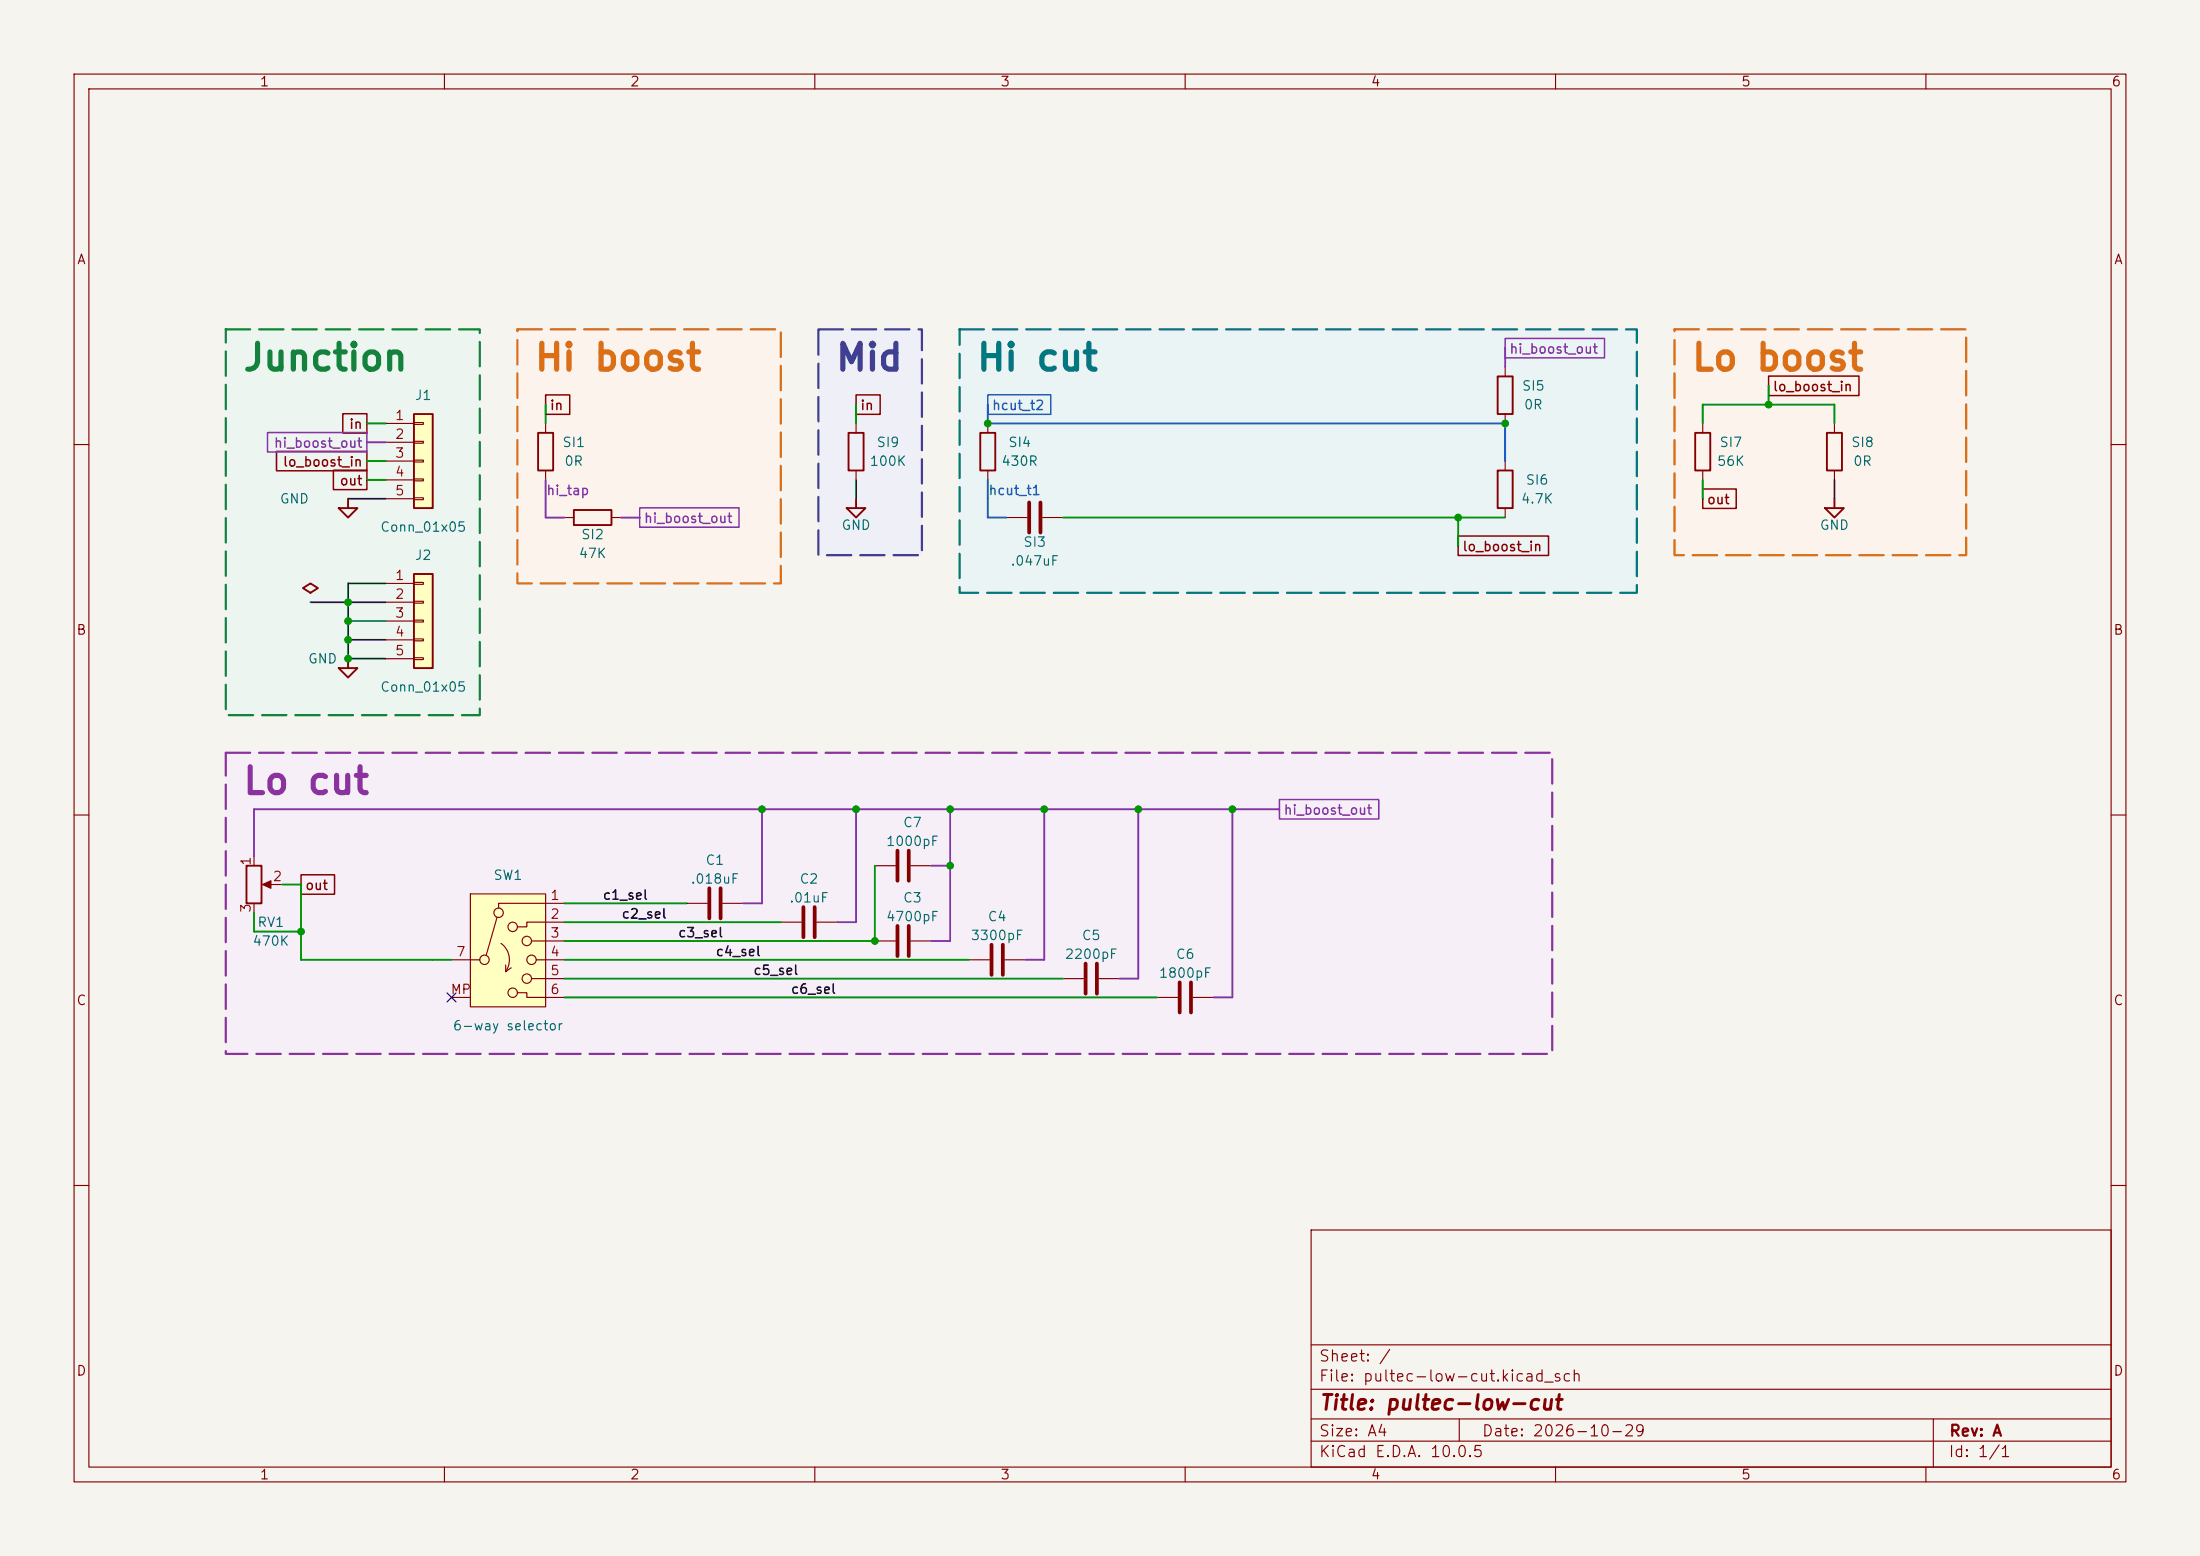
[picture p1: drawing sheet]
<svg xmlns="http://www.w3.org/2000/svg" width="297mm" height="210mm" viewBox="0 0 297 210" stroke-linecap="round" stroke-linejoin="round" font-family="sans-serif">
<path d="M0 0h297v210h-297z" fill="#f5f4ef" stroke="#f5f4ef" stroke-width=".14"/>
<g fill="none" stroke="#840000" stroke-width=".15">
<path d="M10 10h277v190h-277zM12 12h273v186h-273zM60 10v2M110 10v2M160 10v2M210 10v2M260 10v2M10 60h2M285 60h2M10 110h2M285 110h2M10 160h2"/>
<path d="M177 166h108v32h-108zM285 160h2M60 198v2M110 198v2M160 198v2M177 194.5h108M177 191.5h108M177 187.5h108M177 181.5h108M197 191.5v3M210 198v2M260 198v2"/>
<path d="M261 191.5v6.5"/>
</g>
<path d="M69.8 44.5h35.6v34.2h-35.6z" fill="#fcf3ec"/>
<path d="M110.5 44.5h14v30.4h-14z" fill="#efeff8"/>
<path d="M30.5 44.5h34.3v52h-34.3z" fill="#ecf5ef"/>
<path d="M30.5 101.6h179v40.6h-179z" fill="#f6eff7"/>
<path d="M226.1 44.5h39.3v30.4h-39.3z" fill="#fcf3ec"/>
<path d="M129.5 44.5h91.5v35.5h-91.5z" fill="#ebf4f5"/>
<path d="M114.6 58.4h2v5.1h-2zM132.3 58.4h2.1v5.1h-2.1zM45.7 68.6h2.6l-1.3 1.3zM47 67.3v1.3M77.5 68.8h5v2.1h-5zM114.3 68.6h2.5l-1.2 1.3zM115.6 67.3v1.3M202.2 63.5h2v5.1h-2z" fill="none" stroke="#840000" stroke-width=".25"/>
<g fill="none" stroke="#840000" stroke-width=".15">
<path d="M115.6 57.2v1.2M133.3 57.2v1.2M76.2 69.9h1.3M82.5 69.9h1.3M115.6 63.5v1.3M133.3 63.5v1.3M135.9 69.9h2.8M140.7 69.9h2.8M203.2 62.2v1.3M203.2 68.6v1.3M118.1 127h2.8M122.9 127h2.8"/>
<path d="M130.8 129.5h2.8M135.6 129.5h2.8"/>
</g>
<path d="M138.9 67.8v4.1M140.5 67.8v4.1M121.2 125v4M122.7 125v4M133.9 127.5v4.1M135.4 127.5v4.1" fill="none" stroke="#840000" stroke-width=".51"/>
<path d="M55.9 55.9h2.5v12.7h-2.5z" fill="#ffffc2"/>
<path d="M55.9 55.9h2.5v12.7h-2.5zM45.7 90.2h2.6l-1.3 1.2zM47 88.9v1.3" fill="none" stroke="#840000" stroke-width=".25"/>
<path d="M52.1 57.2h3.8M52.1 59.7h3.8M55.9 57h1.2v.3h-1.2zM55.9 59.6h1.2v.2h-1.2zM52.1 62.2h3.8M52.1 64.8h3.8M52.1 67.3h3.8M55.9 62.1h1.2v.3h-1.2zM55.9 64.6h1.2v.3h-1.2zM55.9 67.2h1.2v.2h-1.2zM118.1 116.8h2.8M122.9 116.8h2.8" fill="none" stroke="#840000" stroke-width=".15"/>
<path d="M121.2 114.8v4.1M122.7 114.8v4.1" fill="none" stroke="#840000" stroke-width=".51"/>
<path d="M55.9 77.5h2.5v12.7h-2.5z" fill="#ffffc2"/>
<path d="M202.2 50.8h2v5.1h-2zM228.9 58.4h2v5.1h-2zM246.6 58.4h2.1v5.1h-2.1zM40.9 79.4l1-.7 1 .7-1 .6zM55.9 77.5h2.5v12.7h-2.5zM246.4 68.6h2.5l-1.3 1.3zM247.6 67.3v1.3M33.3 116.8h2v5.1h-2z" fill="none" stroke="#840000" stroke-width=".25"/>
<g fill="none" stroke="#840000" stroke-width=".15">
<path d="M203.2 49.5v1.3M203.2 55.9v1.3M229.9 57.2v1.2M247.6 57.2v1.2M52.1 78.7h3.8M55.9 78.6h1.2v.3h-1.2zM229.9 63.5v1.3M247.6 63.5v1.3M52.1 81.3h3.8M52.1 83.8h3.8M52.1 86.4h3.8M52.1 88.9h3.8"/>
<path d="M55.9 81.2h1.2v.2h-1.2zM55.9 83.7h1.2v.2h-1.2zM55.9 86.2h1.2v.3h-1.2zM55.9 88.8h1.2v.2h-1.2zM34.3 115.6v1.2M35.8 119.4h2.3M34.3 121.9v1.3M105.4 124.5h2.8M110.2 124.5h2.8"/>
</g>
<path d="M35.4 119.4l1.2-.5v1z" fill="#840000" stroke="#840000" stroke-width=".15"/>
<path d="M108.5 122.4v4.1M110 122.4v4.1" fill="none" stroke="#840000" stroke-width=".51"/>
<path d="M63.5 120.7h10.2v15.2h-10.2z" fill="#ffffc2"/>
<g fill="none" stroke="#840000" stroke-width=".15">
<path d="M73.7 57.2v1.2M73.7 63.5v1.3M61 129.5h3.8M61 134.6h2.5M63.5 120.7h10.2v15.2h-10.2zM67.1 123.8l-1.5 5.1M67.6 127.3a2.73 2.73 0 0 1 .7 3.8M68.3 131.1h.1M68.3 130.2v.9M69 130.6l-.7 .5M69.8 134h1.3v.6h5.1M71.8 127h4.4"/>
<path d="M71.8 132.1h4.4M72.4 129.5h3.8M76.2 121.9h-8.9v.7M76.2 124.5h-5.1v.6h-1.3M92.7 121.9h2.8M97.5 121.9h2.8M143.5 132.1h2.8M148.3 132.1h2.8M156.2 134.6h2.8M161 134.6h2.8"/>
<circle cx="65.4" cy="129.5" r=".63"/>
<circle cx="67.3" cy="123.2" r=".63"/>
<circle cx="69.2" cy="125.1" r=".63"/>
<circle cx="69.2" cy="134" r=".63"/>
<circle cx="71.1" cy="127" r=".63"/>
<circle cx="71.1" cy="132.1" r=".63"/>
<circle cx="71.8" cy="129.5" r=".63"/>
</g>
<path d="M95.8 119.9v4.1M97.3 119.9v4.1M146.6 130v4.1M148.1 130v4.1M159.3 132.6v4.1M160.8 132.6v4.1" fill="none" stroke="#840000" stroke-width=".51"/>
<path d="M72.6 58.4h2.1v5.1h-2.1z" fill="none" stroke="#840000" stroke-width=".25"/>
<path d="M133.3 53.3h8.6v2.6h-8.6z" fill="none" stroke="#1e5ac8" stroke-width=".2"/>
<path d="M46.3 55.8h3.2v2.7h-3.2zM73.7 53.3h3.2v2.6h-3.2zM115.6 53.3h3.2v2.6h-3.2zM238.8 50.8h12.2v2.6h-12.2zM37.3 60.9h12.2v2.6h-12.2zM45 63.5h4.5v2.6h-4.5zM196.8 72.3h12.3v2.7h-12.3zM229.9 66h4.5v2.6h-4.5zM40.6 118.1h4.6v2.6h-4.6z" fill="none" stroke="#840000" stroke-width=".2"/>
<path d="M36.1 58.4h13.4v2.6h-13.4zM203.2 45.7h13.4v2.6h-13.4zM86.4 68.5h13.4v2.7h-13.4zM172.7 107.9h13.4v2.6h-13.4z" fill="none" stroke="#8232aa" stroke-width=".2"/>
<g fill="none" stroke="#009600" stroke-width=".25">
<path d="M49.5 57.2h2.6M73.7 54.6v2.6M115.6 54.6v2.6M229.9 57.2v-2.6h17.7v2.6M238.8 52.1v2.5M49.5 64.8h2.6M49.5 62.2h2.6M143.5 69.9h59.7M196.8 69.9v3.8M229.9 64.8v2.5M38.1 119.4h2.5v10.1h20.4M118.1 116.8v10.2h-41.9"/>
<path d="M34.3 123.2v2.5h6.3M76.2 129.5h54.6M76.2 132.1h67.3M76.2 134.6h80M76.2 124.5h29.2M76.2 121.9h16.5"/>
</g>
<path d="M133.3 54.6v2.6h69.9v5M133.3 64.8v5.1h2.6" fill="none" stroke="#1e5ac8" stroke-width=".25"/>
<path d="M49.5 59.7h2.6M203.2 47v2.5M73.7 64.8v5.1h2.5M83.8 69.9h2.6M102.9 109.2v12.7h-2.6M115.6 109.2v15.3h-2.6M125.7 116.8h2.6M128.3 109.2v17.8h-2.6M141 109.2v20.3h-2.6M153.7 109.2v22.9h-2.6M166.4 109.2v25.4h-2.6M172.7 109.2h-138.4v6.4" fill="none" stroke="#8232aa" stroke-width=".25"/>
<path d="M47 67.3h5.1M52.1 78.7h-5.1v10.2h5.1M115.6 64.8v2.5M247.6 64.8v2.5M41.9 81.3h10.2M47 83.8h5.1M47 86.4h5.1" fill="none" stroke="#464646" stroke-width=".25"/>
<path d="M60.4 134l1.2 1.2M61.6 134l-1.2 1.2" fill="none" stroke="#000084" stroke-width=".15"/>
<path d="M69.8 44.5h35.6v34.2h-35.6zM226.1 44.5h39.3v30.4h-39.3z" fill="none" stroke="#dc6e14" stroke-width=".3" stroke-dasharray="3.3 1.2"/>
<path d="M110.5 44.5h14v30.4h-14z" fill="none" stroke="#3c3caa" stroke-width=".3" stroke-dasharray="3.3 1.2"/>
<path d="M30.5 44.5h34.3v52h-34.3z" fill="none" stroke="#14823c" stroke-width=".3" stroke-dasharray="3.3 1.2"/>
<path d="M30.5 101.6h179v40.6h-179z" fill="none" stroke="#8c32a0" stroke-width=".3" stroke-dasharray="3.3 1.2"/>
<path d="M129.5 44.5h91.5v35.5h-91.5z" fill="none" stroke="#007882" stroke-width=".3" stroke-dasharray="3.3 1.2"/>
<g fill="#009600" stroke="#009600" stroke-width=".14">
<circle cx="47" cy="81.3" r=".46"/>
<circle cx="47" cy="83.8" r=".46"/>
<circle cx="47" cy="86.4" r=".46"/>
<circle cx="47" cy="88.9" r=".46"/>
<circle cx="40.6" cy="125.7" r=".46"/>
<circle cx="196.8" cy="69.9" r=".46"/>
<circle cx="203.2" cy="57.2" r=".46"/>
<circle cx="238.8" cy="54.6" r=".46"/>
<circle cx="128.3" cy="109.2" r=".46"/>
<circle cx="141" cy="109.2" r=".46"/>
<circle cx="153.7" cy="109.2" r=".46"/>
<circle cx="166.4" cy="109.2" r=".46"/>
<circle cx="102.9" cy="109.2" r=".46"/>
<circle cx="118.1" cy="127" r=".46"/>
<circle cx="128.3" cy="116.8" r=".46"/>
<circle cx="115.6" cy="109.2" r=".46"/>
<circle cx="133.3" cy="57.2" r=".46"/>
</g>
<text font-size="3.5" fill="#14823c" x="32.6" y="50.9">Junction</text>
<g font-size="3.5" fill="#dc6e14">
<text x="72" y="50.9">Hi boost</text>
<text x="228.2" y="50.9">Lo boost</text>
</g>
<text font-size="3.5" fill="#3c3caa" x="112.6" y="50.9">Mid</text>
<text font-size="3.5" fill="#007882" x="131.7" y="50.9">Hi cut</text>
<text font-size="3.5" fill="#8c32a0" x="32.6" y="108">Lo cut</text>
<text font-size="2" fill="#840000" x="178" y="190.8">Title: pultec-low-cut</text>
<g font-size="1.5" fill="#840000">
<text x="178" y="184.1">Sheet: /</text>
<text x="178" y="186.8">File: pultec-low-cut.kicad_sch</text>
<text x="178" y="197">KiCad E.D.A. 10.0.5</text>
<text x="178" y="194.2">Size: A4</text>
<text x="200" y="194.2">Date: 2026-10-29</text>
<text x="263" y="197">Id: 1/1</text>
<text x="263" y="194.2">Rev: A</text>
</g>
<g font-size="1.3" fill="#840000">
<text x="35" y="12">1</text>
<text x="85" y="12">2</text>
<text x="135" y="12">3</text>
<text x="185" y="12">4</text>
<text x="235" y="12">5</text>
<text x="285" y="12">6</text>
<text x="10.3" y="36">A</text>
<text x="285.3" y="36">A</text>
<text x="239.2" y="53.1">lo_boost_in</text>
<text x="47" y="58.2">in</text>
<text x="74.1" y="55.7">in</text>
<text x="116.1" y="55.7">in</text>
<text x="38.1" y="63.3">lo_boost_in</text>
<text x="45.8" y="65.8">out</text>
<text x="230.4" y="68.4">out</text>
<text x="197.3" y="74.7">lo_boost_in</text>
<text x="10.2" y="86">B</text>
<text x="285.2" y="86">B</text>
<text x="41.1" y="120.4">out</text>
<text x="10.2" y="136">C</text>
<text x="285.2" y="136">C</text>
<text x="10.2" y="186">D</text>
<text x="285.2" y="186">D</text>
<text x="35" y="200">1</text>
<text x="85" y="200">2</text>
<text x="135" y="200">3</text>
<text x="185" y="200">4</text>
<text x="235" y="200">5</text>
<text x="285" y="200">6</text>
</g>
<g font-size="1.3" fill="#8232aa">
<text x="203.7" y="48">hi_boost_out</text>
<text x="36.9" y="60.7">hi_boost_out</text>
<text x="73.7" y="67.1">hi_tap</text>
<text x="86.8" y="70.9">hi_boost_out</text>
<text x="173.2" y="110.3">hi_boost_out</text>
</g>
<g font-size="1.3" fill="#006464">
<text x="205.4" y="53">SI5</text>
<text x="55.9" y="54.3">J1</text>
<text x="205.6" y="55.6">0R</text>
<text x="75.8" y="60.7">SI1</text>
<text x="76.1" y="63.2">0R</text>
<text x="117.3" y="63.2">100K</text>
<text x="118.2" y="60.7">SI9</text>
<text x="135.1" y="63.2">430R</text>
<text x="136" y="60.7">SI4</text>
<text x="205.9" y="65.7">SI6</text>
<text x="231.7" y="63.2">56K</text>
<text x="232" y="60.7">SI7</text>
<text x="249.8" y="60.7">SI8</text>
<text x="250.1" y="63.2">0R</text>
<text x="37.7" y="68.3">GND</text>
<text x="113.5" y="71.8">GND</text>
<text x="205.2" y="68.3">4.7K</text>
<text x="245.6" y="71.8">GND</text>
<text x="51.2" y="72.1">Conn_01x05</text>
<text x="55.9" y="75.9">J2</text>
<text x="78" y="75.6">47K</text>
<text x="78.4" y="73.1">SI2</text>
<text x="136.3" y="76.7">.047uF</text>
<text x="138.1" y="74.1">SI3</text>
<text x="41.5" y="89.9">GND</text>
<text x="51.2" y="93.7">Conn_01x05</text>
<text x="121.8" y="112">C7</text>
<text x="66.5" y="119.1">SW1</text>
<text x="93.2" y="119.6">.018uF</text>
<text x="95.2" y="117">C1</text>
<text x="107.9" y="119.6">C2</text>
<text x="119.5" y="114.5">1000pF</text>
<text x="34.7" y="125.4">RV1</text>
<text x="106.5" y="122.1">.01uF</text>
<text x="119.5" y="124.7">4700pF</text>
<text x="121.8" y="122.1">C3</text>
<text x="133.3" y="124.7">C4</text>
<text x="34" y="128">470K</text>
<text x="131" y="127.2">3300pF</text>
<text x="143.7" y="129.7">2200pF</text>
<text x="146" y="127.2">C5</text>
<text x="158.7" y="129.7">C6</text>
<text x="156.4" y="132.3">1800pF</text>
<text x="61" y="139.4">6-way selector</text>
</g>
<g font-size="1.3" fill="#a90000">
<text x="53.2" y="57">1</text>
<text x="53.2" y="59.6">2</text>
<text x="53.2" y="62.1">3</text>
<text x="53.2" y="64.6">4</text>
<text x="53.2" y="67.2">5</text>
<text x="53.2" y="78.6">1</text>
<text x="53.2" y="81.1">2</text>
<text x="53.2" y="83.7">3</text>
<text x="53.2" y="86.2">4</text>
<text x="53.2" y="88.8">5</text>
<text x="34.2" y="116.9" transform="rotate(-90 34.2 116.9)">1</text>
<text x="36.7" y="119.2">2</text>
<text x="34.2" y="123.3" transform="rotate(-90 34.2 123.3)">3</text>
<text x="74.2" y="121.8">1</text>
<text x="74.2" y="124.3">2</text>
<text x="61.5" y="129.4">7</text>
<text x="74.2" y="126.9">3</text>
<text x="74.2" y="129.4">4</text>
<text x="74.2" y="131.9">5</text>
<text x="60.7" y="134.5">MP</text>
<text x="74.2" y="134.5">6</text>
</g>
<g font-size="1.3" fill="#1e5ac8">
<text x="133.8" y="55.7">hcut_t2</text>
<text x="133.4" y="67.1">hcut_t1</text>
</g>
<g font-size="1.3" fill="#0f0f0f">
<text x="81.3" y="121.7">c1_sel</text>
<text x="83.8" y="124.3">c2_sel</text>
<text x="91.4" y="126.8">c3_sel</text>
<text x="96.5" y="129.4">c4_sel</text>
<text x="101.6" y="131.9">c5_sel</text>
<text x="106.7" y="134.4">c6_sel</text>
</g>
</svg>
